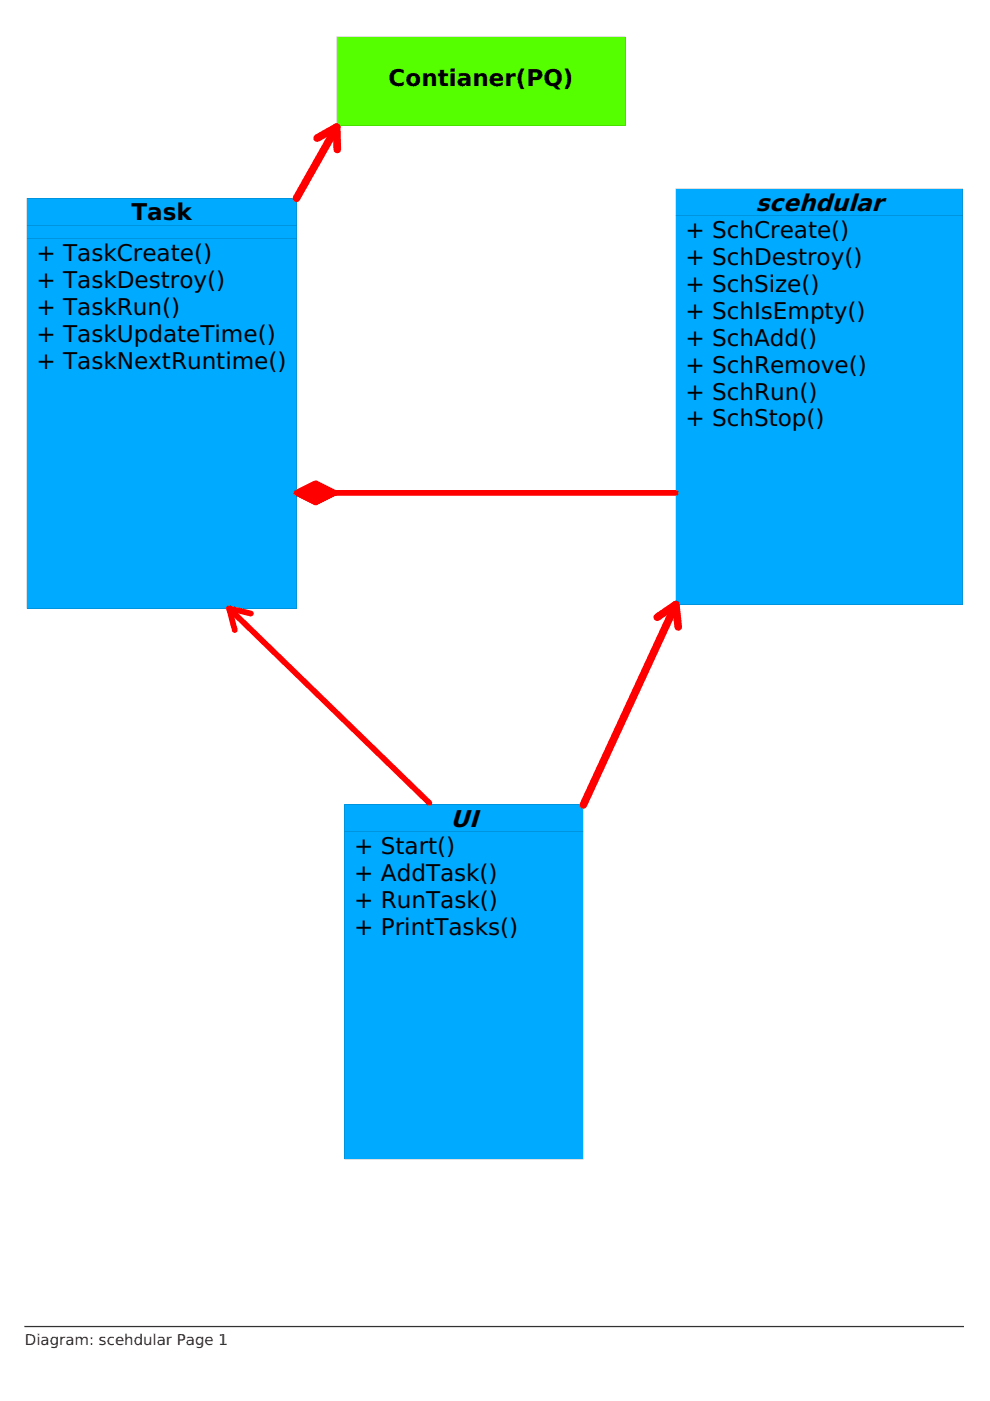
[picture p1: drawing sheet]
<svg xmlns="http://www.w3.org/2000/svg" width="210mm" height="297mm" viewBox="0 0 210 297" stroke-linecap="round" stroke-linejoin="round" font-family="sans-serif">
<path d="M5.7 42h57.2v87h-57.2z" fill-rule="evenodd" fill="#0af"/>
<g fill="#000">
<path d="M5.7 47.7l57.2 .1zM5.7 50.6h57.2z"/>
<path d="M5.7 42h57.2v87h-57.2zM5.7 42v87h57.2v-87z"/>
</g>
<path d="M73.1 170.6h50.6v75.2h-50.6z" fill-rule="evenodd" fill="#0af"/>
<g fill="#000">
<path d="M73 176.3l50.7 .1z"/>
<path d="M73.1 170.6h50.6v75.2h-50.7zM73.1 170.6v75.2h50.6v-75.2z"/>
</g>
<path d="M143.3 40h60.8v88.2h-60.8z" fill-rule="evenodd" fill="#0af"/>
<g fill="#000">
<path d="M143.3 45.7h60.8z"/>
<path d="M143.3 40h60.8v88.2h-60.8zM143.3 40v88.2h60.8v-88.2z"/>
</g>
<path d="M62.9 104.5l4-2 4.1 2-4.1 2z" fill-rule="evenodd" fill="#f00" stroke="#f00" stroke-width="1.2"/>
<path d="M71 104.5h72.3M48.6 129l42.4 41.2M53.2 130.1l-4.6-1.1 1.2 4.6" fill="none" stroke="#f00" stroke-width="1.2"/>
<path d="M139.3 130.9l4-2.7 .5 4.7M143.3 128.2l-19.6 42.4" fill="none" stroke="#f00" stroke-width="1.6"/>
<path d="M71.4 7.8h61.2v18.8h-61.2z" fill-rule="evenodd" fill="#5f0"/>
<path d="M71.4 7.8h61.2v18.8h-61.2zM71.4 7.8v18.8h61.2v-18.8z" fill="#000"/>
<path d="M67.2 29.3l4.2-2.4 .1 4.8M71.4 26.9l-8.5 15.1" fill="none" stroke="#f00" stroke-width="1.6"/>
<path d="M5.3 281.3h199" fill="none" stroke="#323232" stroke-width=".26"/>
<g font-size="5.1">
<text x="160.2" y="44.7">scehdular</text>
<text x="95.5" y="175.3">UI</text>
</g>
<g font-size="4.9">
<text x="82.4" y="18.2">Contianer(PQ)</text>
<text x="27.9" y="46.7">Task</text>
<text x="145.3" y="50.4">+ SchCreate()</text>
<text x="7.7" y="55.3">+ TaskCreate()</text>
<text x="145.3" y="56.1">+ SchDestroy()</text>
<text x="7.7" y="61">+ TaskDestroy()</text>
<text x="145.3" y="61.8">+ SchSize()</text>
<text x="7.7" y="66.7">+ TaskRun()</text>
<text x="145.3" y="67.6">+ SchIsEmpty()</text>
<text x="7.7" y="72.5">+ TaskUpdateTime()</text>
<text x="145.3" y="73.3">+ SchAdd()</text>
<text x="7.7" y="78.2">+ TaskNextRuntime()</text>
<text x="145.3" y="79">+ SchRemove()</text>
<text x="145.3" y="84.7">+ SchRun()</text>
<text x="145.3" y="90.4">+ SchStop()</text>
<text x="75.1" y="181.1">+ Start()</text>
<text x="75.1" y="186.8">+ AddTask()</text>
<text x="75.1" y="192.5">+ RunTask()</text>
<text x="75.1" y="198.2">+ PrintTasks()</text>
</g>
<text font-size="3.2" fill="#323232" x="5.3" y="285.2">Diagram: scehdular Page 1</text>
</svg>
